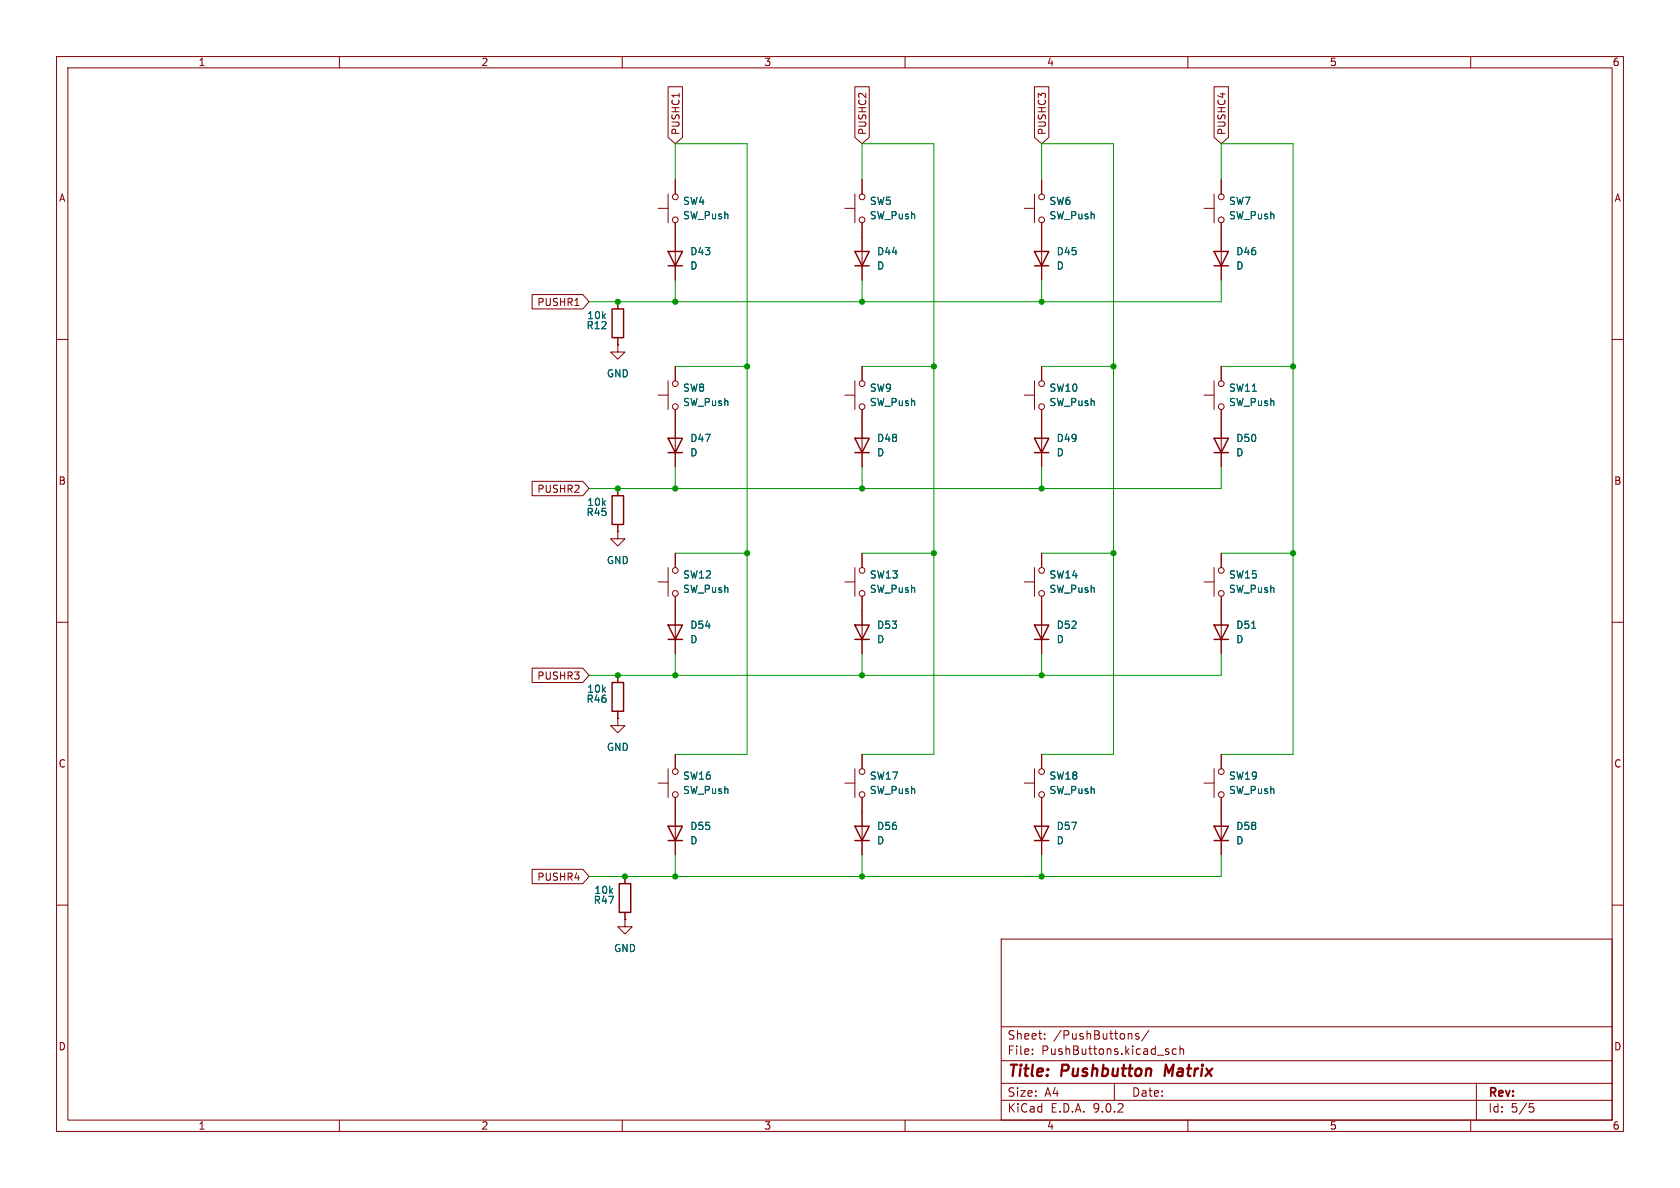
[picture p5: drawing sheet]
<svg xmlns="http://www.w3.org/2000/svg" width="297mm" height="210mm" viewBox="0 0 297 210" stroke-linecap="round" stroke-linejoin="round" font-family="sans-serif">
<g fill="none" stroke="#840000" stroke-width=".18">
<path d="M10 10h277v190h-277zM12 12h273v186h-273zM60 10v2M110 10v2M118.1 15.3h2.6v9l-1.3 1.1-1.3-1.1zM120.1 16.5v.7M151.1 15.3h2.6v9l-1.3 1.1-1.3-1.1zM160 10v2M182.9 15.3h2.5v9l-1.3 1.1-1.2-1.1zM210 10v2M214.6 15.3h2.6v9l-1.3 1.1-1.3-1.1zM260 10v2"/>
<path d="M116.3 36.8h1.8M118.1 34.3v5.1M119.4 31.8v2.5M119.4 39.4v10.1M149.4 36.8h1.7M151.1 34.3v5.1M152.4 31.8v2.5M152.4 39.4v10.1M181.1 36.8h1.8M182.9 34.3v5.1M184.1 31.8v2.5M184.1 39.4v10.1"/>
<path d="M212.9 36.8h1.7M214.6 34.3v5.1M215.9 31.8v2.5M215.9 39.4v10.1M94.1 52.1h8.9l1.1 1.2-1.1 1.3h-8.9zM101.6 54h.8M109.2 53.3v1.3M109.2 59.7v1.3M10 60h2M109.2 61v1.2h-1.3l1.3 1.3 1.3-1.3h-1.3M109.2 61h.1M116.3 69.9h1.8"/>
<path d="M118.1 67.3v5.1M119.4 64.8v2.5M119.4 72.4v10.2M149.4 69.9h1.7M151.1 67.3v5.1M152.4 64.8v2.5M152.4 72.4v10.2M181.1 69.9h1.8M182.9 67.3v5.1M184.1 64.8v2.5M184.1 72.4v10.2M212.9 69.9h1.7"/>
<path d="M214.6 67.3v5.1M215.9 64.8v2.5M215.9 72.4v10.2M285 60h2M94.1 85.1h8.9l1.1 1.3-1.1 1.2h-8.9zM109.2 94v1.3h-1.3l1.3 1.2 1.3-1.2h-1.3M109.2 94h.1M109.2 86.4v1.2M109.2 92.7v1.3M119.4 97.8v2.5M152.4 97.8v2.5M184.1 97.8v2.5"/>
<path d="M215.9 97.8v2.5M10 110h2M94.1 118.1h8.9l1.1 1.3-1.1 1.3h-8.9zM109.2 119.4v1.3M116.3 102.9h1.8M118.1 100.3v5.1M119.4 105.4v10.2M149.4 102.9h1.7M151.1 100.3v5.1M152.4 105.4v10.2M181.1 102.9h1.8M182.9 100.3v5.1"/>
<path d="M184.1 105.4v10.2M212.9 102.9h1.7M214.6 100.3v5.1M215.9 105.4v10.2M285 110h2M109.2 127v1.3h-1.3l1.3 1.2 1.3-1.2h-1.3M109.2 127h.1M109.2 125.7v1.3M116.3 138.4h1.8M118.1 135.9v5.1M119.4 133.4v2.5M149.4 138.4h1.7"/>
<path d="M151.1 135.9v5.1M152.4 133.4v2.5M181.1 138.4h1.8M182.9 135.9v5.1M184.1 133.4v2.5M212.9 138.4h1.7M214.6 135.9v5.1M215.9 133.4v2.5M94.1 153.7h8.9l1.1 1.2-1.1 1.3h-8.9zM110.5 154.9v1.3M119.4 141v10.1M152.4 141v10.1"/>
<path d="M184.1 141v10.1M215.9 141v10.1M10 160h2M110.5 162.6v1.2h-1.3l1.3 1.3 1.3-1.3h-1.3M110.5 162.6h.1M110.5 161.3v1.3M177 166h108v32h-108zM285 160h2M60 198v2M110 198v2M160 198v2M177 194.5h108"/>
<path d="M177 191.5h108M177 187.5h108M177 181.5h108M182.5 186.3v.1M182.5 185.5v.1M184.7 183.6v.1M184.7 182.8v.1M197 191.5v3M199.9 182.7l.2 .2v.8M201.3 182.8l-.3-.1-.3 .2 .1 .2 .5 .2v.3h-.6M203.1 182.1l-1.3 2M206.2 185.9l.4 .1 .1 .2-.2 .2h-.3"/>
<path d="M206.2 185.4l.4 .1M208 185.5l-.5-.1-.3 .3v.4l.2 .2h.6M208.6 185.5l.2-.1 .4 .1v.9M208.6 184.9v1.5M210 198v2M260 198v2M261 191.5v6.5M270.4 195.1h.7M270.5 195.7h.4l.3 .3-.2 .5-.5 .1"/>
<circle cx="119.4" cy="34.8" r=".51"/>
<circle cx="119.4" cy="38.9" r=".51"/>
<circle cx="152.4" cy="38.9" r=".51"/>
<circle cx="152.4" cy="34.8" r=".51"/>
<circle cx="184.2" cy="38.9" r=".51"/>
<circle cx="184.2" cy="34.8" r=".51"/>
<circle cx="215.9" cy="34.8" r=".51"/>
<circle cx="215.9" cy="38.9" r=".51"/>
<circle cx="119.4" cy="67.8" r=".51"/>
<circle cx="119.4" cy="71.9" r=".51"/>
<circle cx="152.4" cy="71.9" r=".51"/>
<circle cx="152.4" cy="67.8" r=".51"/>
<circle cx="184.2" cy="67.8" r=".51"/>
<circle cx="184.2" cy="71.9" r=".51"/>
<circle cx="215.9" cy="67.8" r=".51"/>
<circle cx="215.9" cy="71.9" r=".51"/>
<circle cx="119.4" cy="104.9" r=".51"/>
<circle cx="119.4" cy="100.8" r=".51"/>
<circle cx="152.4" cy="104.9" r=".51"/>
<circle cx="152.4" cy="100.8" r=".51"/>
<circle cx="184.2" cy="100.8" r=".51"/>
<circle cx="184.2" cy="104.9" r=".51"/>
<circle cx="215.9" cy="100.8" r=".51"/>
<circle cx="215.9" cy="104.9" r=".51"/>
<circle cx="119.4" cy="136.4" r=".51"/>
<circle cx="152.4" cy="136.4" r=".51"/>
<circle cx="184.2" cy="136.4" r=".51"/>
<circle cx="215.9" cy="136.4" r=".51"/>
<circle cx="119.4" cy="140.5" r=".51"/>
<circle cx="152.4" cy="140.5" r=".51"/>
<circle cx="184.2" cy="140.5" r=".51"/>
<circle cx="215.9" cy="140.5" r=".51"/>
</g>
<path d="M206.1 188.2l-.2 2" fill="none" stroke="#840000" stroke-width=".4"/>
<g fill="none" stroke="#840000" stroke-width=".25">
<path d="M108.2 54.6h2v5.1h-2zM118.1 44.5h2.5l-1.2 2.5zM118.1 47h2.5M151.1 44.5h2.6l-1.3 2.5zM151.1 47h2.6M182.9 44.5h2.5l-1.3 2.5zM182.9 47h2.5M214.6 44.5h2.6l-1.3 2.5zM214.6 47h2.6M118.1 77.5h2.5l-1.2 2.5zM151.1 77.5h2.6l-1.3 2.5zM182.9 77.5h2.5l-1.3 2.5z"/>
<path d="M214.6 77.5h2.6l-1.3 2.5zM108.2 87.6h2v5.1h-2zM118.1 80h2.5M151.1 80h2.6M182.9 80h2.5M214.6 80h2.6M118.1 110.5h2.5l-1.2 2.5zM118.1 113h2.5M151.1 110.5h2.6l-1.3 2.5zM151.1 113h2.6M182.9 110.5h2.5l-1.3 2.5zM182.9 113h2.5"/>
<path d="M214.6 110.5h2.6l-1.3 2.5zM214.6 113h2.6M108.2 120.7h2v5h-2zM109.5 156.2h2v5.1h-2zM118.1 146.1h2.5l-1.2 2.5zM118.1 148.6h2.5M151.1 146.1h2.6l-1.3 2.5zM151.1 148.6h2.6M182.9 146.1h2.5l-1.3 2.5zM182.9 148.6h2.5M214.6 146.1h2.6l-1.3 2.5zM214.6 148.6h2.6"/>
</g>
<path d="M221.3 111.1h.7" fill="none" stroke="#006464" stroke-width=".18"/>
<g fill="none" stroke="#009600" stroke-width=".18">
<path d="M119.4 31.8v-6.4h12.7v108h-12.7M152.4 31.8v-6.4h12.7v108h-12.7M184.1 31.8v-6.4h12.7v108h-12.7M215.9 31.8v-6.4h12.7v108h-12.7M119.4 49.5v3.8M152.4 49.5v3.8M184.1 49.5v3.8M215.9 49.5v3.8h-111.8M119.4 64.8h12.7M152.4 64.8h12.7M184.1 64.8h12.7M215.9 64.8h12.7"/>
<path d="M119.4 82.6v3.8M119.4 97.8h12.7M152.4 82.6v3.8M152.4 97.8h12.7M184.1 82.6v3.8M184.1 97.8h12.7M215.9 97.8h12.7M215.9 82.6v3.8h-111.8M119.4 115.6v3.8M152.4 115.6v3.8M184.1 115.6v3.8M215.9 115.6v3.8h-111.8"/>
<path d="M119.4 151.1v3.8M152.4 151.1v3.8M184.1 151.1v3.8M215.9 151.1v3.8h-111.8"/>
</g>
<g fill="#009600" stroke="#009600" stroke-width=".18">
<circle cx="228.6" cy="97.8" r=".46"/>
<circle cx="184.1" cy="119.4" r=".46"/>
<circle cx="196.8" cy="97.8" r=".46"/>
<circle cx="152.4" cy="86.4" r=".46"/>
<circle cx="165.1" cy="97.8" r=".46"/>
<circle cx="184.1" cy="86.4" r=".46"/>
<circle cx="184.1" cy="53.3" r=".46"/>
<circle cx="228.6" cy="64.8" r=".46"/>
<circle cx="196.8" cy="64.8" r=".46"/>
<circle cx="119.4" cy="53.3" r=".46"/>
<circle cx="132.1" cy="64.8" r=".46"/>
<circle cx="109.2" cy="53.3" r=".46"/>
<circle cx="165.1" cy="64.8" r=".46"/>
<circle cx="152.4" cy="53.3" r=".46"/>
<circle cx="109.2" cy="86.4" r=".46"/>
<circle cx="119.4" cy="86.4" r=".46"/>
<circle cx="132.1" cy="97.8" r=".46"/>
<circle cx="152.4" cy="119.4" r=".46"/>
<circle cx="119.4" cy="119.4" r=".46"/>
<circle cx="152.4" cy="154.9" r=".46"/>
<circle cx="184.1" cy="154.9" r=".46"/>
<circle cx="110.5" cy="154.9" r=".46"/>
<circle cx="119.4" cy="154.9" r=".46"/>
<circle cx="109.2" cy="119.4" r=".46"/>
</g>
<g font-size="2.8" fill="#840000">
<text x="178" y="190.9">Title:</text>
<text x="187.7" y="190.9">Pushbutton</text>
<text x="206.7" y="190.9">Matrix</text>
</g>
<g font-size="2.1" fill="#840000">
<text x="178" y="184">Sheet:</text>
<text x="186.2" y="184">/PushButtons/</text>
<text x="178" y="186.7">File:</text>
<text x="184.1" y="186.7">PushButtons.kicad_sch</text>
<text x="178" y="196.9">KiCad</text>
<text x="178" y="194.1">Size:</text>
<text x="184.7" y="194.1">A4</text>
<text x="185.7" y="196.9">E.D.A.</text>
<text x="193.3" y="196.9">9.0.2</text>
<text x="200" y="194.1">Date:</text>
<text x="263" y="194.3">Rev:</text>
<text x="263" y="196.9">Id:</text>
<text x="267.1" y="196.9">5/5</text>
</g>
<g font-size="1.8" fill="#840000">
<text x="35" y="11.9">1</text>
<text x="85" y="11.9">2</text>
<text x="135" y="11.9">3</text>
<text x="185" y="11.9">4</text>
<text x="235" y="11.9">5</text>
<text x="285" y="11.9">6</text>
<text x="120.3" y="24" transform="rotate(-90 120.3 24)">PUSHC1</text>
<text x="153.4" y="24" transform="rotate(-90 153.4 24)">PUSHC2</text>
<text x="185.1" y="24" transform="rotate(-90 185.1 24)">PUSHC3</text>
<text x="216.9" y="24" transform="rotate(-90 216.9 24)">PUSHC4</text>
<text x="10.3" y="35.9">A</text>
<text x="285.3" y="35.9">A</text>
<text x="94.9" y="54.3">PUSHR1</text>
<text x="10.3" y="85.9">B</text>
<text x="94.9" y="87.3">PUSHR2</text>
<text x="285.3" y="85.9">B</text>
<text x="94.9" y="120.3">PUSHR3</text>
<text x="10.3" y="135.9">C</text>
<text x="285.3" y="135.9">C</text>
<text x="94.9" y="155.9">PUSHR4</text>
<text x="10.3" y="185.9">D</text>
<text x="285.3" y="185.9">D</text>
<text x="35" y="199.9">1</text>
<text x="85" y="199.9">2</text>
<text x="135" y="199.9">3</text>
<text x="185" y="199.9">4</text>
<text x="235" y="199.9">5</text>
<text x="285" y="199.9">6</text>
</g>
<g font-size="1.8" fill="#006464">
<text x="120.7" y="36.4">SW4</text>
<text x="120.7" y="39">SW_Push</text>
<text x="153.7" y="36.4">SW5</text>
<text x="153.7" y="39">SW_Push</text>
<text x="185.4" y="36.4">SW6</text>
<text x="185.4" y="39">SW_Push</text>
<text x="217.2" y="36.4">SW7</text>
<text x="217.2" y="39">SW_Push</text>
<text x="121.9" y="45.3">D43</text>
<text x="121.9" y="47.9">D</text>
<text x="154.9" y="45.3">D44</text>
<text x="154.9" y="47.9">D</text>
<text x="186.7" y="45.3">D45</text>
<text x="186.7" y="47.9">D</text>
<text x="218.4" y="45.3">D46</text>
<text x="218.4" y="47.9">D</text>
<text x="103.6" y="58.4">R12</text>
<text x="103.7" y="56.6">10k</text>
<text x="107.2" y="66.9">GND</text>
<text x="120.7" y="69.4">SW8</text>
<text x="120.7" y="72">SW_Push</text>
<text x="153.7" y="69.4">SW9</text>
<text x="153.7" y="72">SW_Push</text>
<text x="185.4" y="69.4">SW10</text>
<text x="185.4" y="72">SW_Push</text>
<text x="217.2" y="69.4">SW11</text>
<text x="217.2" y="72">SW_Push</text>
<text x="121.9" y="78.3">D47</text>
<text x="121.9" y="80.9">D</text>
<text x="154.9" y="78.3">D48</text>
<text x="154.9" y="80.9">D</text>
<text x="186.7" y="78.3">D49</text>
<text x="186.7" y="80.9">D</text>
<text x="218.4" y="78.3">D50</text>
<text x="218.4" y="80.9">D</text>
<text x="103.7" y="89.6">10k</text>
<text x="103.6" y="91.4">R45</text>
<text x="107.2" y="99.9">GND</text>
<text x="120.7" y="102.5">SW12</text>
<text x="120.7" y="105">SW_Push</text>
<text x="153.7" y="102.5">SW13</text>
<text x="153.7" y="105">SW_Push</text>
<text x="185.4" y="102.5">SW14</text>
<text x="185.4" y="105">SW_Push</text>
<text x="217.2" y="102.5">SW15</text>
<text x="217.2" y="105">SW_Push</text>
<text x="121.9" y="111.4">D54</text>
<text x="121.9" y="113.9">D</text>
<text x="154.9" y="111.4">D53</text>
<text x="154.9" y="113.9">D</text>
<text x="186.7" y="111.4">D52</text>
<text x="186.7" y="113.9">D</text>
<text x="218.4" y="111.4">D51</text>
<text x="218.4" y="113.9">D</text>
<text x="103.6" y="124.4">R46</text>
<text x="103.7" y="122.7">10k</text>
<text x="107.2" y="132.9">GND</text>
<text x="120.7" y="138">SW16</text>
<text x="120.7" y="140.6">SW_Push</text>
<text x="153.7" y="138">SW17</text>
<text x="153.7" y="140.6">SW_Push</text>
<text x="185.4" y="138">SW18</text>
<text x="185.4" y="140.6">SW_Push</text>
<text x="217.2" y="138">SW19</text>
<text x="217.2" y="140.6">SW_Push</text>
<text x="121.9" y="146.9">D55</text>
<text x="121.9" y="149.5">D</text>
<text x="154.9" y="146.9">D56</text>
<text x="154.9" y="149.5">D</text>
<text x="186.7" y="146.9">D57</text>
<text x="186.7" y="149.5">D</text>
<text x="218.4" y="146.9">D58</text>
<text x="218.4" y="149.5">D</text>
<text x="104.9" y="160">R47</text>
<text x="105" y="158.2">10k</text>
<text x="108.5" y="168.5">GND</text>
</g>
</svg>
